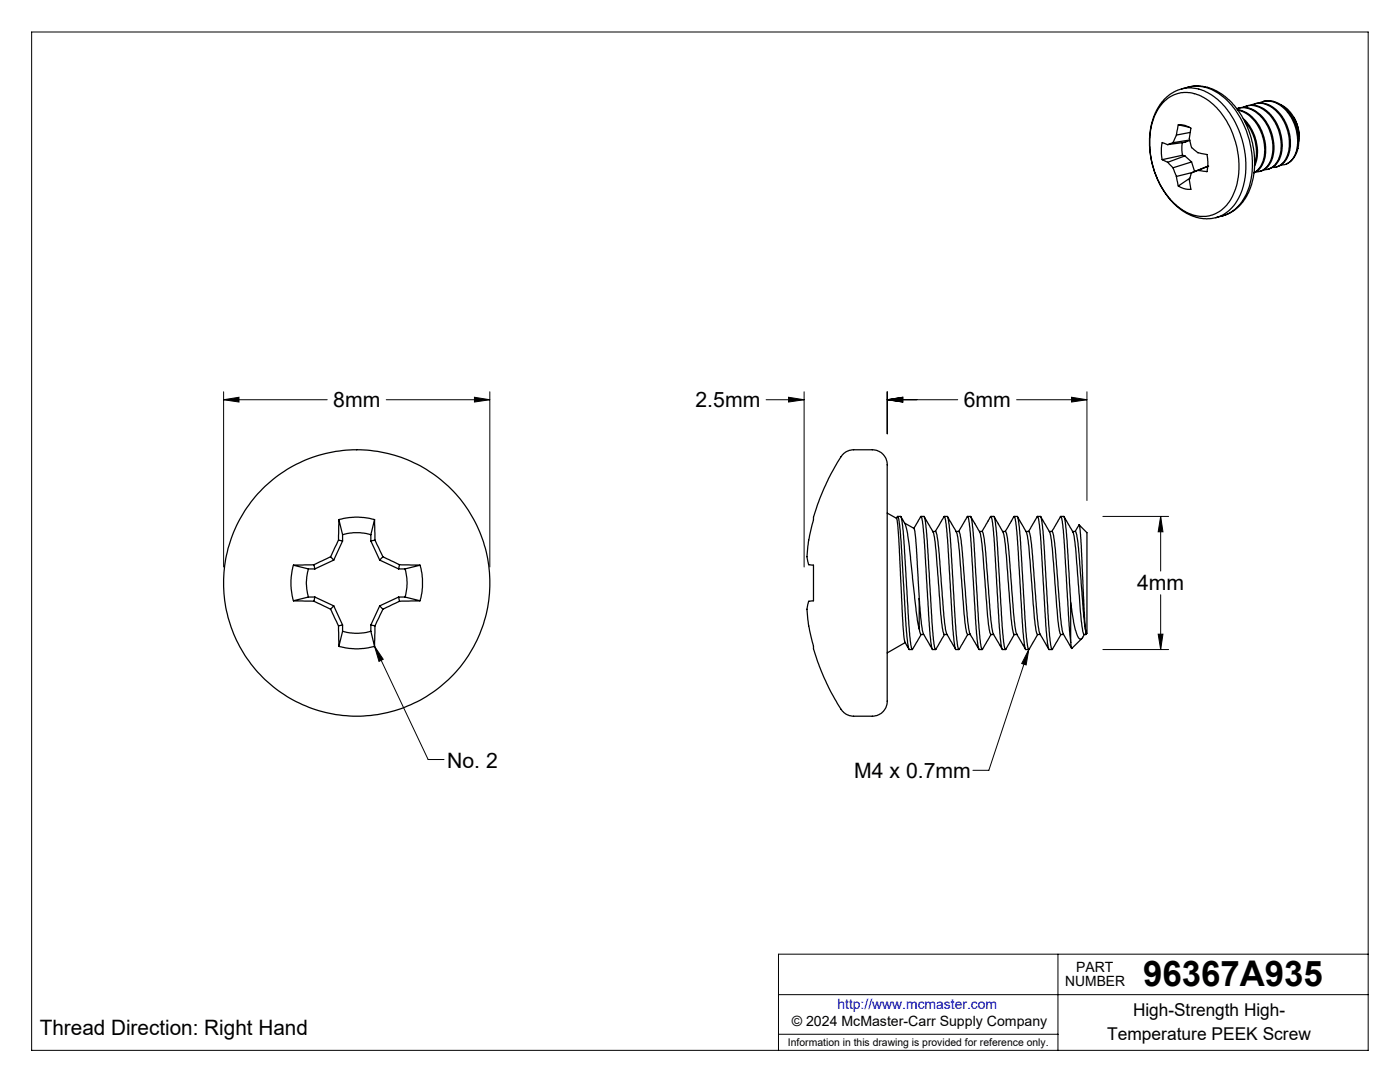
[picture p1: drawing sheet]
<svg xmlns="http://www.w3.org/2000/svg" width="279mm" height="216mm" viewBox="0 0 279 216" stroke-linecap="round" stroke-linejoin="round" font-family="sans-serif">
<g fill="none" stroke="#000" stroke-width=".2">
<path d="M6.3 6.4h266.7v203.2h-266.7zM44.6 79.8l3.1-.5v.9zM44.6 78.2v34.9M44.6 79.8h20.7M77.1 79.8h20.7M94.7 79.3l3.1 .5-3.1 .4zM97.8 78.2v34.9M152.9 79.8h7.6M157.4 79.3l3.1 .5-3.1 .4zM160.5 78.2v34.9M177.1 79.8l3.1-.5v.9zM177.1 79.8h14"/>
<path d="M177.1 78.2v8.4M202.9 79.8h14M213.9 79.3l3 .5-3 .4zM216.9 78.2v21.7M220.1 103h13.1M231.6 103l.5 3.1h-1zM231.6 103v10.9M231.6 118.7v10.9M74.8 129l1.7 2.6-.9 .4zM74.8 129l10.6 22.6h3.2M205.3 129.6l-8 24.1h-3.1M205.3 129.6l-.5 3.1-.9-.3z"/>
<path d="M220.1 129.6h13.1M231.1 126.5h1l-.5 3.1zM155.4 198.5h117.6M211.1 190.4v19.2M273 190.4h-117.6v19.2M155.4 206.4h55.7"/>
</g>
<g fill="#000">
<path d="M44.6 79.8l3.1-.5v.9zM94.7 79.3l3.1 .5-3.1 .4zM231.6 103l.5 3.1h-1zM231.1 126.5h1l-.5 3.1zM177.1 79.8l3.1-.5v.9zM213.9 79.3l3 .5-3 .4zM177.1 79.8l3.1-.5v.9zM157.4 79.3l3.1 .5-3.1 .4z"/>
<path d="M74.8 129l1.7 2.6-.9 .4zM205.3 129.6l-.5 3.1-.9-.3z"/>
</g>
<g fill="none" stroke="#000" stroke-width=".25">
<path d="M235.8 17.7l-1.9 .9-1.6 1.3-1.2 1.5-.9 2-.5 1.7-.3 2.5 .1 2.8 .5 2.6 1 2.8 .9 1.7 1.6 2.3 1.4 1.4 2.1 1.5 1.8 .7 2 .3 1.9-.3M235.8 17.7a8.2 8.2 0 0 1 7.9 2.8 17.9 17.9 0 0 1 3.8 18.4 7.8 7.8 0 0 1-4.8 4.5M237.1 17.4l1.6-.3 2.2 .3 1.8 .7 1.8 1.1 1.9 1.9 1.4 1.9 1.1 2.3 .8 2.2 .6 2.7 .1 2.6-.2 2.5-.6 2-.8 1.8-1.2 1.8-1.5 1.3-2.1 .9M237.1 17.4a8.2 8.2 0 0 1 7.9 2.8 17.9 17.9 0 0 1 3.8 18.4 7.8 7.8 0 0 1-4.8 4.5M237.1 17.4l-1.3 .3M232 31.9l1 .5M232.1 20.5a6.5 6.5 0 0 1 9-.5 16.7 16.7 0 0 1 6.1 14.1 10.1 10.1 0 0 1-4 8.2 7 7 0 0 1-8.5-1.4 16.8 16.8 0 0 1-4.2-18l.8-1.4zM233 28.9l-.7-.3a.31 .31 0 0 0-.4 0 .31 .31 0 0 0-.1 .4v1.8l.2 1.1M233 32.4l1.1 1.1M234.1 28.5l-1.1 .4M234.1 33.5l.7 1.7M234.8 27l-.7 1.5"/>
<path d="M234.8 35.2l.4 1.9M235.2 24.9h.7l1.2 .4a.63 .63 0 0 1 .5 1l-.1 .4a4.1 4.1 0 0 0 .4 2.9 3.9 3.9 0 0 0 3 1.2l.2 1.4-.2 2.1-1.8-.3M235.2 24.9l-.4 2.1M235.2 24.9l2.1 .5M236 28.5l-.1 1.6 .1 .9M236 31l.5 .1M236 31l-4 .9M236.5 31.1l1.3 1.2M236.5 31.1l-3.5 1.3M237.4 27.9l-3.3 .6M237.5 28l-1 .4-3.5 .5M237.5 35.6l-2.3 1.5"/>
<path d="M237.5 26.4l-2.7 .6M237.8 34.5l-.1 .1a4 4 0 0 0 0 3.2l-1.2-.1-1.3-.6M237.8 32.3l.6 1.9M237.8 32.3l-3.7 1.2M237.9 34.4l-3.1 .8M239.1 34l-1.3 .5M241 33.2h.1M241 33.2l-1.9 .8M241 33.2l-3.2 1.3M246.8 21.7a4.8 4.8 0 0 1 5.4 2.2 8.5 8.5 0 0 1 1.1 8.7 3.1 3.1 0 0 1-2.7 1.7M247 21.9a7 7 0 0 1 5.2 5.3 6.6 6.6 0 0 1-1.1 6.8l-.8 .5M247.1 22a7.6 7.6 0 0 1 5.2 6.5 5.8 5.8 0 0 1-1.8 5.8l-.2 .1"/>
<path d="M247.1 21.6a5.1 5.1 0 0 1 5.7 2.9 8.3 8.3 0 0 1 .6 8.2 3.1 3.1 0 0 1-2 1.5M248 21.4a4.5 4.5 0 0 1 5.3 1.4l.1 .2a8.9 8.9 0 0 1 1.7 9 3.1 3.1 0 0 1-2.8 1.9M248.1 23.7a8.7 8.7 0 0 1 2.3 9.4M248.4 24.2a9 9 0 0 1 2 8.5M248.7 21.2a5.1 5.1 0 0 1 5.6 2.6l.3 .4a8.3 8.3 0 0 1 .4 8.2 3 3 0 0 1-2 1.4M249.7 21a4.6 4.6 0 0 1 5.5 1.7 8.6 8.6 0 0 1 1.3 9.2 2.95 2.95 0 0 1-2.6 1.5M250.4 20.7a5.1 5.1 0 0 1 5.7 2.9l.4 .7a7.9 7.9 0 0 1 0 7.8l-.9 .8-.9 .4M251.4 20.5a4.5 4.5 0 0 1 5.6 1.9 8.7 8.7 0 0 1 1.3 8.9l-.8 .9-.8 .5M252 20.3a5.2 5.2 0 0 1 5.7 2.8 7.9 7.9 0 0 1 .6 8.2l-.5 .7-1.1 .7M255.6 20.9a7.2 7.2 0 0 1 3.6 7.4M256.7 32.7l-1 .2M258.2 23.4l.6 1.3 .4 1.1 .1 1.5"/>
<path d="M244 43.1l-1.3 .3M168.4 90.5l.2-.2a2.76 2.76 0 0 1 1.8-.6h3.8a3.2 3.2 0 0 1 2.9 4l-.1 46.7a2.91 2.91 0 0 1-2.9 2.5h-4.1a2.88 2.88 0 0 1-2.1-1.4l-.5-.7a42.8 42.8 0 0 1-6-15.9l-.2-1.7a4.8 4.8 0 0 1 .3-3.3h.8v-7.1l-.3-.1a.62 .62 0 0 1-.8-.6l-.1-.4a23.6 23.6 0 0 1 1.2-8l.2-.9a40.3 40.3 0 0 1 5.9-12.3zM58.6 112.8l-.2 .4a13.3 13.3 0 0 0 .2 6.7M58.6 119.9l4.1 .1M58.6 112.8l3 .7M61.6 113.5a9.5 9.5 0 0 0 0 5.6M61.6 119.1l-3 .8M61.6 119.1h1.2M61.6 113.5h1.2M62.7 120l3.3 1.6M62.7 112.7l-4.1 .1M62.7 112.7l.1 .8"/>
<path d="M62.8 119.1l-.1 .9M62.8 119.1l3.8 1.8M66 111.1l-3.3 1.6M66 111.1l.6 .7M66.6 111.8l-3.8 1.7M67.6 107.8l-1.6 3.3M67.6 107.8l.8 .1M67.6 103.7l.3-.1a13.1 13.1 0 0 1 6.9 .1M67.6 103.7v4.1M67.6 103.7l.8 3M68.4 106.7l.2-.1a10.1 10.1 0 0 1 5.4 .1M68.4 107.9l-1.8 3.9"/>
<path d="M68.4 106.7v1.2M74 107.9l1.8 3.9M74 106.7v1.2M74.8 103.7v4.1M74.8 103.7l-.8 3M74.8 107.8l1.6 3.3M74.8 107.8l-.8 .1M75.8 111.8l3.8 1.7M76.4 111.1l3.3 1.6M76.4 111.1l-.6 .7M79.6 119.1l-3.8 1.8M79.6 119.1l.1 .9"/>
<path d="M79.6 119.1h1.2M79.6 113.5h1.2M79.7 120l-3.3 1.6M79.7 112.7l4.1 .1M79.7 112.7l-.1 .8M80.8 113.5a9.5 9.5 0 0 1 0 5.6M80.8 119.1l3 .8M83.8 119.9l-4.1 .1M83.8 112.8a13 13 0 0 1 0 7.1M83.8 112.8l-3 .7M177.1 102.4l1.8 1M178.9 103.4l.2-.4a3.3 3.3 0 0 1 .5 2.2l1.4 21.7 .4 2.6v.1h.7"/>
<path d="M178.9 103.4l.5 4.2 .9 19 .3 1.5 .8 1.5M179.1 103l.7 .1 .4 2 1.3 20.7 .3 2.8 .2 1 1.8-3M179.8 103.1l.8 1.4 .6 2.1 1.6 15.1 .6 3.8M180.6 104.4l1.8 1M182.4 105.4l1.4-2.4a5.6 5.6 0 0 1 .5 3l1.3 20.6 .4 2.9 .1 .1h.6M182.4 105.4l.5 4.1 .5 10M183.4 119.5l.5 4.6a8.7 8.7 0 0 0 1.7 4.7l.5 .8M183.4 119.5v6M183.8 103h.6l.4 1.8 1.3 20.7 .3 2.9 .3 1.2 1.8-3M184.4 103.1l1.1 1.7a6.3 6.3 0 0 1 1.2 4.1l1 12.7a18.5 18.5 0 0 0 .7 5h.1M186.2 106h.5l.2 .3 .3 2 1.3 16.1a9 9 0 0 0 1.7 4.3l.5 .9M186.7 106l1.8-3 .3 1.7 .3 3.1 1.3 19.9 .3 1.9h.6"/>
<path d="M188.5 103l.6 .1 .3 1.7 1.3 20.7 .4 3.4 .2 .7 1.6-2.7a.46 .46 0 0 1 .7-.3M189.1 103.1l1 1.7a6 6 0 0 1 1.2 3.7l1 13.1a18.5 18.5 0 0 0 .8 5M190.8 106l.7 .2 .3 1.8 1.4 16.6a7.8 7.8 0 0 0 1.7 4.1l.5 .9M191.3 106l1.8-3 .6 3.5 1.3 20.9 .4 2.2h.6M193.1 103l.6 .1 .5 2.5 1.2 19.6 .3 3 .3 1.4 1.8-3M193.7 103.1l1 1.7a6 6 0 0 1 1.3 3.7l1 12.6a17.3 17.3 0 0 0 .8 5.5M195.5 106h.5M196 106l1.8-3 .3 1.5 .3 3 1.2 19.6 .4 2.4 .7 .1M196 106l.3 .6 .3 2.7 1.3 15.3a8.4 8.4 0 0 0 1.6 4.1l.5 .9M197.8 103l.6 .1 .4 2.2 1.2 19.5 .3 3.2 .3 1.6 1.9-3M198.4 103.1l1 1.7a6 6 0 0 1 1.2 3.7l1 12.6a19 19 0 0 0 .8 5.5M200.1 106l.7 .2 .3 1.4 1.4 17a7.8 7.8 0 0 0 1.7 4.1l.5 .9"/>
<path d="M200.6 106l1.8-3a3.6 3.6 0 0 1 .4 2.2l1.5 21.9 .3 2.4 .7 .1M202.4 103h.6l.1 .2 .3 2.1 1.3 20.5 .3 2.9 .3 .9 1.8-3M203.1 103.1l.9 1.7a5.7 5.7 0 0 1 1.2 3.7l1.1 13.1a17.7 17.7 0 0 0 .7 5M204.8 106l.6 .1 .3 1.3 1.4 16.7a8.7 8.7 0 0 0 1.7 4.7l.5 .8M205.3 106l1.7-3a3.3 3.3 0 0 1 .5 2.2l1.4 21.7 .4 2.6v.1h.7M207 103h.7l.1 .2 .4 2.9 1.1 18.3 .3 3.8a1.46 1.46 0 0 0 .4 1.4l1.7-3M207.7 103.1l1 1.7a5.7 5.7 0 0 1 1.2 3.7l1.1 13.1a14.5 14.5 0 0 0 .7 5M209.4 106h.6M209.9 106l1.8-3a5.4 5.4 0 0 1 .5 2.7l1.5 22.5M210 106l.3 1 .3 2.9 1.2 14.2a8.7 8.7 0 0 0 1.7 4.7l.4 .6M211.7 103h.6l.4 1.8 1 15.5M212.3 103.1l1.1 1.7a6.5 6.5 0 0 1 1.2 4.1l1 12.7a15.3 15.3 0 0 0 .8 5"/>
<path d="M214.1 106h.5l.2 .3 .4 2.2 1.1 14.2 .4 3.3M214.6 106l.8-1.3 .3 3 .7 14.2 .3 4.1M215.4 104.7l1.5 1.6v20.1l-.2 .2h-.3M66 121.6l1.6 3.3M66.6 120.9l-.6 .7M66.6 120.9l1.8 3.8M67.6 124.9v4.1M67.6 129h.3a13.1 13.1 0 0 0 6.9 0M68.4 126h.2a10.1 10.1 0 0 0 5.4 0M68.4 124.7l-.8 .2M68.4 124.7v1.3M68.4 126l-.8 3"/>
<path d="M74 124.7l.8 .2M74 126l.8 3M74 124.7v1.3M74.8 124.9v4.1M75.8 120.9l-1.8 3.8M75.8 120.9l.6 .7M76.4 121.6l-1.6 3.3M180.6 128.2l-3.5 2.1M183.4 125.5l.4 1.1M183.8 126.6h.5M188.5 126.6h.5M197.8 126.6h.5"/>
<path d="M202.4 126.6h.6M207 126.6h.6M211.7 126.6h.5M213.7 120.3l.5 3.7 .7 2.5a.92 .92 0 0 0 .9 1l.6-.9M213.7 120.3v7.9M215.9 127.4l-2 2-.2-1.2M216.7 126v.6"/>
<circle cx="71.2" cy="116.3" r="26.6"/>
</g>
<text font-size="7.1" x="228.1" y="196.8">96367A935</text>
<g font-size="4.2">
<text x="66.5" y="81.2">8mm</text>
<text x="138.8" y="81.2">2.5mm</text>
<text x="192.3" y="81.2">6mm</text>
<text x="226.9" y="117.7">4mm</text>
<text x="89.2" y="153.2">No. 2</text>
<text x="170.5" y="155.2">M4 x 0.7mm</text>
<text x="7.9" y="206.5">Thread Direction: Right Hand</text>
</g>
<g font-size="3.5">
<text x="226.1" y="202.8">High-Strength High-</text>
<text x="221" y="207.5">Temperature PEEK Screw</text>
</g>
<g font-size="2.8">
<text x="212.6" y="196.8">NUMBER</text>
<text x="214.8" y="194">PART</text>
<text x="158" y="204.8">© 2024 McMaster-Carr Supply Company</text>
</g>
<text font-size="2.8" fill="#00f" x="167.1" y="201.4">http://www.mcmaster.com</text>
<text font-size="2.1" x="157.3" y="208.6">Information in this drawing is provided for reference only.</text>
</svg>
